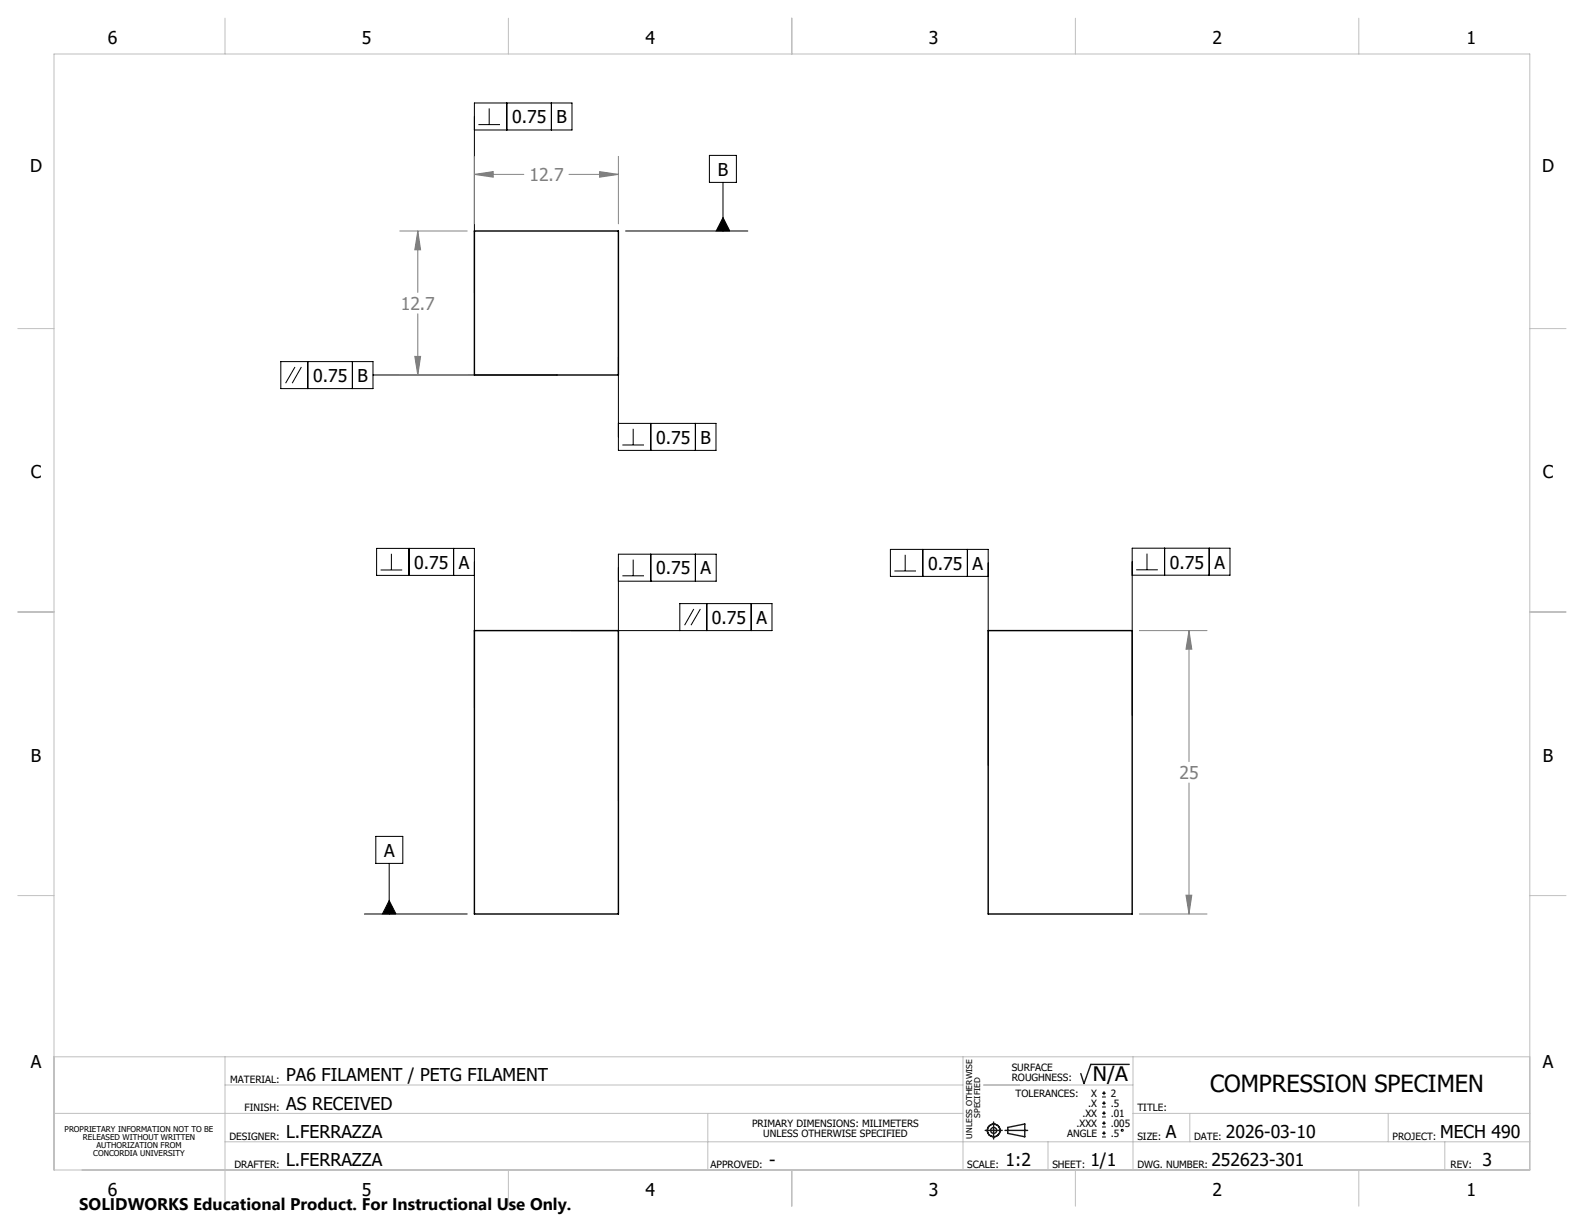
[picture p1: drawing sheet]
<svg xmlns="http://www.w3.org/2000/svg" width="279mm" height="216mm" viewBox="0 0 279 216" stroke-linecap="round" stroke-linejoin="round" font-family="sans-serif">
<path d="M83.7 40.7h25.4v25.4h-25.4zM83.7 111.2h25.4v50h-25.4zM174.3 111.2h25.4v50h-25.4z" fill="none" stroke="#000" stroke-width=".25"/>
<g fill="none" stroke="#000" stroke-width=".18">
<path d="M86.3 19.1v2.9M89.4 18.2v4.7M97.3 18.2v4.7M83.7 22.9h17.2v-4.7h-17.2v33.4M84.4 22h3.8M125.1 27.4h4.8v4.8h-4.8zM127.5 38.4l1.2 2.3h-2.4zM127.5 32.2v8.5M110.3 40.7h21.6M49.5 63.8h16.3v4.7h-16.3zM52 64.7l-1.6 2.9M53.2 64.7l-1.7 2.9"/>
<path d="M54.3 63.8v4.7M62.2 63.8v4.7M65.8 66.1h32.3M98.1 66.1h.1M109.1 63v16.4h17.2v-4.7h-17.2M109.8 78.5h3.8M111.7 75.6v2.9M114.8 74.7v4.7M122.7 74.7v4.7M69 97.7v2.8M72.1 96.7v4.8M80 96.7v4.8"/>
<path d="M111.7 98.7v2.9M114.8 97.8v4.7M122.7 97.8v4.7M159.7 97.9v2.8M162.8 96.9v4.8M170.6 96.9v4.8M202.3 97.6v2.9M205.4 96.7v4.8M213.3 96.7v4.8M67.1 100.5h3.8M83.7 101.5h-17.3v-4.8h17.3v28.2M100.7 111.2h35.5v-4.7h-16.3v4.7"/>
<path d="M109.1 102.5h17.2v-4.7h-17.2v43.5M109.8 101.6h3.8M122.4 107.4l-1.6 2.9M123.5 107.4l-1.6 2.9M124.7 106.5v4.7M132.5 106.5v4.7M157.8 100.7h3.8M174.3 101.7h-17.2v-4.8h17.2v38.1M199.7 101.5h17.3v-4.8h-17.3v29.5M200.4 100.5h3.8M66.3 147.5h4.7v4.8h-4.7zM68.7 158.9l1.1 2.3h-2.3z"/>
<path d="M68.7 152.3v8.9M64.3 161.2h18.1M194.4 193.5h.7M194.4 192.8h.7M194.4 195.3h.7M194.4 194.6h.7M194.4 197h.7M194.4 196.4h.7M194.4 198.8h.7M194.4 198.1h.7M194.4 199.9h.7M194.7 192.5v.7"/>
<path d="M194.7 194.2v.7M194.7 196v.7M194.7 197.8v.7M194.7 199.5v.7M194.4 200.6h.7"/>
<circle cx="197.9" cy="199.4" r=".17"/>
</g>
<g fill="none" stroke="#808080" stroke-width=".18">
<path d="M83.7 30.8l3.3-.5v1zM83.7 27.6v11.9M83.7 30.8h8.7M100.4 30.8h8.7M105.8 30.3l3.3 .5-3.3 .5zM109.1 27.6v11.9M70.5 40.7h11.9M73.7 40.7l.5 3.4h-1zM73.7 40.7v10.9M73.7 55.4v10.7M70.5 66.1h11.9M73.2 62.9h1l-.5 3.2z"/>
<path d="M201 111.2h11.9M209.7 111.2l.5 3.3h-1zM209.7 111.2v23.1M209.7 138.1v23.1M209.2 157.9h1l-.5 3.3zM201 161.2h11.9"/>
</g>
<g fill="none" stroke="#191924" stroke-width=".25">
<path d="M173.8 199.4h3M175.3 197.9v3M177.3 199.4h4M177.8 198.9l3-.6v2.2l-3-.6zM199.2 187.7h-6.8l-1.2 3.4-.6-1.7"/>
<circle cx="175.3" cy="199.4" r="1.11"/>
<circle cx="175.3" cy="199.4" r=".52"/>
</g>
<g fill="none" stroke="#c0c0c0" stroke-width=".18">
<path d="M9.5 9.5h260.3v196.9h-260.3zM39.7 3.2v6.3M89.7 3.2v6.3M139.7 3.2v6.4M189.7 3.2v6.3M239.7 3.2v6.3M3.1 58h6.4M269.8 58h6.4M3.1 107.9h6.4M269.8 107.9h6.4M3.1 158h6.4M269.8 158h6.4"/>
<path d="M9.5 186.4h260.3M9.5 196.4h160.4M39.7 186.4v26.4M39.7 191.4h130.2M124.8 196.4v10M169.9 186.4v20M173.5 191.4h26.3M199.8 196.4h70M199.8 186.4v20M209.9 196.4v5M244.9 196.4v5M39.7 201.4h230.1"/>
<path d="M89.7 206.4v6.4M139.7 206.4v6.4M184.9 201.4v5M189.7 206.4v6.4M239.7 206.4v6.4M254.8 201.4v5"/>
</g>
<path d="M68.7 158.9l1.1 2.3h-2.3zM127.5 38.4l1.2 2.3h-2.4z" fill="#000"/>
<path d="M73.7 40.7l.5 3.4h-1zM73.2 62.9h1l-.5 3.2zM105.8 30.3l3.3 .5-3.3 .5zM83.7 30.8l3.3-.5v1zM209.7 111.2l.5 3.3h-1zM209.2 157.9h1l-.5 3.3z" fill="#808080"/>
<text font-size="4.2" x="213.4" y="192.6">COMPRESSION SPECIMEN</text>
<text font-size="3.5" x="192.8" y="190.6">N/A</text>
<g font-size="3.1">
<text x="19" y="7.8">6</text>
<text x="63.9" y="7.8">5</text>
<text x="113.9" y="7.8">4</text>
<text x="163.9" y="7.8">3</text>
<text x="213.8" y="7.8">2</text>
<text x="258.7" y="7.8">1</text>
<text x="90.3" y="21.8">0.75</text>
<text x="98.2" y="21.8">B</text>
<text x="5.3" y="30.4">D</text>
<text x="126.6" y="31">B</text>
<text x="272" y="30.4">D</text>
<text x="55.2" y="67.4">0.75</text>
<text x="63.1" y="67.4">B</text>
<text x="115.7" y="78.3">0.75</text>
<text x="123.6" y="78.3">B</text>
<text x="5.4" y="84.4">C</text>
<text x="272.1" y="84.4">C</text>
<text x="73.1" y="100.3">0.75</text>
<text x="80.9" y="100.3">A</text>
<text x="115.7" y="101.3">0.75</text>
<text x="123.6" y="101.3">A</text>
<text x="163.7" y="100.5">0.75</text>
<text x="171.6" y="100.5">A</text>
<text x="206.4" y="100.3">0.75</text>
<text x="214.2" y="100.3">A</text>
<text x="125.6" y="110">0.75</text>
<text x="133.4" y="110">A</text>
<text x="5.4" y="134.4">B</text>
<text x="272.1" y="134.4">B</text>
<text x="67.7" y="151.1">A</text>
<text x="5.4" y="188.4">A</text>
<text x="50.5" y="190.7">PA6 FILAMENT / PETG FILAMENT</text>
<text x="272.1" y="188.4">A</text>
<text x="50.5" y="195.7">AS RECEIVED</text>
<text x="50.5" y="200.7">L.FERRAZZA</text>
<text x="205.7" y="200.7">A</text>
<text x="216.2" y="200.7">2026-03-10</text>
<text x="254" y="200.7">MECH 490</text>
<text x="50.5" y="205.7">L.FERRAZZA</text>
<text x="135.7" y="205.7">-</text>
<text x="177.4" y="205.7">1:2</text>
<text x="192.3" y="205.7">1/1</text>
<text x="213.7" y="205.7">252623-301</text>
<text x="261.5" y="205.7">3</text>
<text x="19" y="211">6</text>
<text x="63.9" y="211">5</text>
<text x="113.9" y="211">4</text>
<text x="163.9" y="211">3</text>
<text x="213.8" y="211">2</text>
<text x="258.7" y="211">1</text>
</g>
<g font-size="3.1" fill="#808080">
<text x="93.4" y="32">12.7</text>
<text x="70.7" y="54.7">12.7</text>
<text x="208" y="137.4">25</text>
</g>
<text font-size="3" x="14" y="213.5">SOLIDWORKS Educational Product. For Instructional Use Only.</text>
<g font-size="1.8">
<text x="40.6" y="191">MATERIAL:</text>
<text x="178.5" y="189">SURFACE</text>
<text x="178.5" y="190.8">ROUGHNESS:</text>
<text x="43.1" y="196">FINISH:</text>
<text x="179.1" y="193.5">TOLERANCES:</text>
<text x="190.9" y="197">.XX</text>
<text x="191.9" y="195.3">.X</text>
<text x="192.5" y="193.5">X</text>
<text x="195.9" y="193.5">2</text>
<text x="195.9" y="195.3">.5</text>
<text x="195.9" y="197">.01</text>
<text x="200.6" y="196">TITLE:</text>
<text x="40.5" y="201">DESIGNER:</text>
<text x="132.7" y="198.8">PRIMARY DIMENSIONS: MILIMETERS</text>
<text x="134.6" y="200.5">UNLESS OTHERWISE SPECIFIED</text>
<text x="188.2" y="200.6">ANGLE</text>
<text x="189.9" y="198.8">.XXX</text>
<text x="195.9" y="198.8">.005</text>
<text x="195.9" y="200.6">.5</text>
<text x="200.6" y="201">SIZE:</text>
<text x="210.6" y="201">DATE:</text>
<text x="245.6" y="201">PROJECT:</text>
<text x="41.3" y="206">DRAFTER:</text>
<text x="125.3" y="206">APPROVED:</text>
<text x="170.6" y="206">SCALE:</text>
<text x="185.6" y="206">SHEET:</text>
<text x="200.6" y="206">DWG. NUMBER:</text>
<text x="255.9" y="206">REV:</text>
</g>
<g font-size="1.4">
<text x="172.9" y="197.2" transform="rotate(-90 172.9 197.2)">SPECIFIED</text>
<text x="11.4" y="199.7">PROPRIETARY INFORMATION NOT TO BE</text>
<text x="14.6" y="201.1">RELEASED WITHOUT WRITTEN</text>
<text x="16.5" y="203.9">CONCORDIA UNIVERSITY</text>
<text x="17" y="202.5">AUTHORIZATION FROM</text>
<text x="171.5" y="200.8" transform="rotate(-90 171.5 200.8)">UNLESS OTHERWISE</text>
</g>
</svg>
